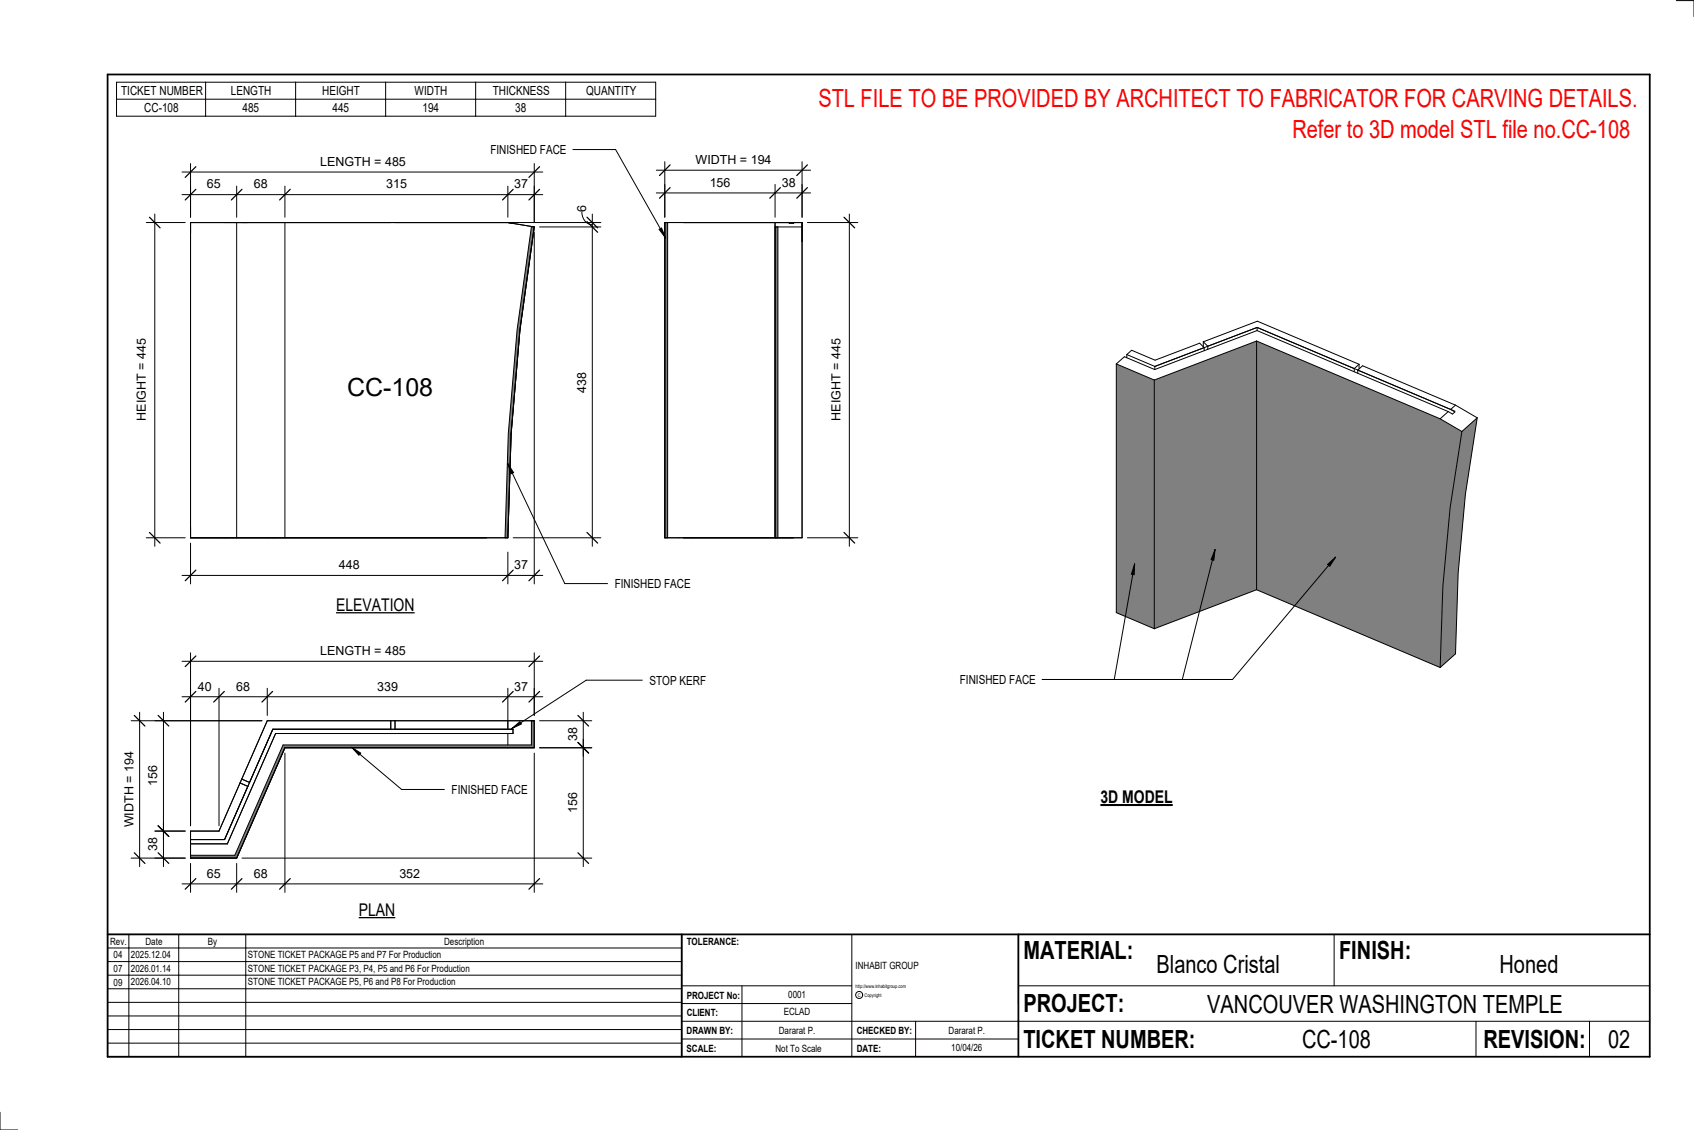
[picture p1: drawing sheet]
<svg xmlns="http://www.w3.org/2000/svg" width="914mm" height="610mm" viewBox="0 0 914 610" stroke-linecap="round" stroke-linejoin="round" font-family="sans-serif">
<g fill="#7c7c7c">
<path d="M359 120h1v170h-1z"/>
<path d="M418 122h2v168h-2z"/>
</g>
<path d="M359 120h74v170h-74zM360 120v170M418 120v170v-168h15v168M420 122v168M426 120v1h2v-1" fill="none" stroke="#000" stroke-width=".54"/>
<path d="M287 122h1l-7 56-5 56-2 56h-1l1-56 5-56z" fill="#7c7c7c"/>
<path d="M128 120v170M154 120v170M274 120l14 2M277 120h-174v170h171M288 122l-7 56-5 56-2 56M288 122h-1l-8 56-5 56-1 56" fill="none" stroke="#000" stroke-width=".54"/>
<path d="M153 402h134v-13h1v14h-134l-26 60h-25v-2h24z" fill="#7c7c7c"/>
<path d="M211 389v4M213 389v4M274 396v6M287 389v13h-134l-26 59h-24M288 389h-14v4M288 389h-144l-26 59h-15v15h25l26-60h134M288 389v14M274 403h14M130 422l4 2M130 420l5 2M103 453h18l26-60h130v3h-128l-26 59h-20" fill="none" stroke="#000" stroke-width=".54"/>
<g fill="#808080">
<path d="M623 205l55-21v134l-55 21z"/>
<path d="M603 196l20 9v134l-20-9z"/>
<path d="M678 184l99 42 12 7-6 41-4 42-2 44-99-42z"/>
<path d="M789 233l8-8-6 42-4 42-1 44-9 7 2-44 4-42z"/>
</g>
<g fill="none" stroke="#000" stroke-width=".54">
<path d="M458 115v180M436 120h27M679 178l-56 21-16-7-4 4M679 178l103 44M679 177l-56 21M679 177l106 45M679 177v1M603 196v134l20 9M603 196l20 9M608 191l15 7M608 191v2M623 198v1"/>
<path d="M650 184l29-11 55 24M650 184l2 3v1M650 184v3M650 188l-2-3-25 9-12-5-3 2M650 188l-27 10M650 188v1M678 184l-55 21M678 184l99 42M678 184v134M734 197l-3 2v2M734 197v2M623 205v134"/>
<path d="M733 201v-1l3-3 50 22M786 219l-3 2 2 1-1 1-2-1M786 219l11 6M777 226l12 7M782 222l-5 4M789 233l-6 41-4 42-2 44M797 225l-6 42-4 42-1 44-9 7M797 225l-8 8M436 290h27M678 318l-55 21M678 318l99 42"/>
</g>
<path d="M456 117l5 6M456 287l5 6" fill="none" stroke="#000" stroke-width=".67"/>
<path d="M448 183h7v44h-7z" fill="#fff"/>
<path d="M359 99v18M418 99v18M433 99v18M354 104h84" fill="none" stroke="#000" stroke-width=".54"/>
<path d="M362 101l-6 6M421 101l-5 6M436 101l-6 6" fill="none" stroke="#000" stroke-width=".67"/>
<g fill="#fff">
<path d="M383 95h11v7h-11z"/>
<path d="M422 95h7v7h-7z"/>
</g>
<path d="M354 92h84M359 87v30M433 87v30" fill="none" stroke="#000" stroke-width=".54"/>
<path d="M362 89l-6 6M436 89l-6 6" fill="none" stroke="#000" stroke-width=".67"/>
<g fill="#fff">
<path d="M375 82h41v8h-41z"/>
<path d="M187 201h47v15h-47z"/>
</g>
<path d="M98 105h195M103 100v17M128 100v17M154 100v17M274 100v17M288 100v20" fill="none" stroke="#000" stroke-width=".54"/>
<path d="M106 102l-6 6M131 102l-6 6M157 102l-6 6M277 102l-6 6M291 102l-5 6" fill="none" stroke="#000" stroke-width=".67"/>
<g fill="#fff">
<path d="M112 96h7v7h-7z"/>
<path d="M137 96h7v7h-7z"/>
<path d="M208 96h11v7h-11z"/>
<path d="M278 96h7v7h-7z"/>
</g>
<path d="M98 93h195M103 88v29M288 88v32" fill="none" stroke="#000" stroke-width=".54"/>
<path d="M106 90l-6 6M291 90l-5 6" fill="none" stroke="#000" stroke-width=".67"/>
<path d="M173 83h46v8h-46z" fill="#fff"/>
<path d="M314 114a6 6 0 0 0 6 7M320 115v180M277 120h47M291 122h33M277 290h47" fill="none" stroke="#000" stroke-width=".54"/>
<path d="M317 120l6 5M317 117l6 6M317 287l6 6" fill="none" stroke="#000" stroke-width=".67"/>
<g fill="#fff">
<path d="M310 111h8v3h-8z"/>
<path d="M310 201h8v11h-8z"/>
</g>
<path d="M84 115v180M79 120h21M79 290h21" fill="none" stroke="#000" stroke-width=".54"/>
<path d="M81 117l5 6M81 287l5 6" fill="none" stroke="#000" stroke-width=".67"/>
<path d="M73 183h7v44h-7z" fill="#fff"/>
<path d="M288 125v190M103 293v22M274 298v17M98 310h195" fill="none" stroke="#000" stroke-width=".54"/>
<path d="M106 308l-6 5M277 308l-6 5M291 308l-5 5" fill="none" stroke="#000" stroke-width=".67"/>
<g fill="#fff">
<path d="M183 301h11v8h-11z"/>
<path d="M278 301h7v8h-7z"/>
</g>
<path d="M98 376h195M103 371v74M118 371v74M144 371v15M274 371v22M288 371v15" fill="none" stroke="#000" stroke-width=".54"/>
<path d="M106 373l-6 6M121 373l-6 6M147 373l-6 6M277 373l-6 6M291 373l-5 6" fill="none" stroke="#000" stroke-width=".67"/>
<g fill="#fff">
<path d="M107 366h7v8h-7z"/>
<path d="M128 366h7v8h-7z"/>
<path d="M204 366h11v8h-11z"/>
<path d="M278 366h7v8h-7z"/>
</g>
<path d="M291 389h28M315 384v24M291 403h28" fill="none" stroke="#000" stroke-width=".54"/>
<path d="M312 386l6 6M312 401l6 5" fill="none" stroke="#000" stroke-width=".67"/>
<path d="M305 392h8v8h-8z" fill="#fff"/>
<path d="M154 406v75M288 406v75M98 477h195M103 466v15M128 466v15" fill="none" stroke="#000" stroke-width=".54"/>
<path d="M106 474l-6 6M131 474l-6 6M157 474l-6 6M291 474l-5 6" fill="none" stroke="#000" stroke-width=".67"/>
<g fill="#fff">
<path d="M216 467h11v8h-11z"/>
<path d="M137 467h7v8h-7z"/>
<path d="M112 467h7v8h-7z"/>
</g>
<path d="M84 448h16M88 444v24M84 463h16" fill="none" stroke="#000" stroke-width=".54"/>
<path d="M85 445l6 6M85 460l6 6" fill="none" stroke="#000" stroke-width=".67"/>
<path d="M79 452h7v7h-7z" fill="#fff"/>
<path d="M71 389h70M75 384v84M71 463h29" fill="none" stroke="#000" stroke-width=".54"/>
<path d="M72 386l6 6M72 460l6 6" fill="none" stroke="#000" stroke-width=".67"/>
<path d="M66 405h8v41h-8z" fill="#fff"/>
<path d="M84 389h57M88 384v69M84 448h16" fill="none" stroke="#000" stroke-width=".54"/>
<path d="M85 386l6 6M85 445l6 6" fill="none" stroke="#000" stroke-width=".67"/>
<path d="M79 413h7v11h-7z" fill="#fff"/>
<path d="M315 399v69M291 403h28M131 463h188" fill="none" stroke="#000" stroke-width=".54"/>
<path d="M312 401l6 5M312 460l6 6" fill="none" stroke="#000" stroke-width=".67"/>
<path d="M305 428h8v11h-8z" fill="#fff"/>
<path d="M98 357h195M103 352v93M288 352v34" fill="none" stroke="#000" stroke-width=".54"/>
<path d="M106 354l-6 6M291 354l-5 6" fill="none" stroke="#000" stroke-width=".67"/>
<path d="M173 347h46v8h-46z" fill="#fff"/>
<g fill="none" stroke="#000" stroke-width=".54">
<path d="M905 0h9v9M460 504v66M720 504v28M891 504h-341v37M368 532h92M401 532v38M550 532h341M368 551h523M368 541h92M494 551v19M797 551v19M858 551v19"/>
<path d="M368 561h182M0 600v10h10"/>
<circle cx="464" cy="537" r="1.9"/>
</g>
<path d="M58 40h833v530h-833zM58 504h833M368 504v66M550 504v66" fill="none" stroke="#000" stroke-width=".96"/>
<g fill="#fff">
<path d="M652 534h192v15h-192z"/>
<path d="M513 562h17v6h-17z"/>
<path d="M425 533h10v6h-10z"/>
<path d="M423 543h15v6h-15z"/>
<path d="M420 553h20v6h-20z"/>
<path d="M624 513h68v15h-68z"/>
<path d="M809 513h33v15h-33z"/>
<path d="M512 553h20v6h-20z"/>
<path d="M703 553h37v15h-37z"/>
<path d="M442 45h443v16h-443z"/>
<path d="M868 553h12v15h-12z"/>
<path d="M61 512h5v6h-5z"/>
<path d="M61 520h5v6h-5z"/>
<path d="M61 527h5v6h-5z"/>
</g>
<path d="M63 44h291v19h-291zM63 54h291M111 44v19M160 44v19M208 44v19M257 44v19M305 44v19" fill="none" stroke="#000" stroke-width=".54"/>
<path d="M181 321h43v11h-43z" fill="#fff"/>
<path d="M181 331h43" fill="none" stroke="#000" stroke-width=".69" stroke-linecap="butt"/>
<path d="M194 486h19v10h-19z" fill="#fff"/>
<path d="M194 495h19" fill="none" stroke="#000" stroke-width=".69" stroke-linecap="butt"/>
<path d="M58 504h310v66h-310zM58 519h310M58 511h310M70 504v66M96 504v66M133 504v66M58 533h310M58 526h310M58 555h310M58 548h310M58 541h310M58 563h310" fill="none" stroke="#000" stroke-width=".54"/>
<path d="M594 424h39v12h-39z" fill="#fff"/>
<path d="M594 434h39" fill="none" stroke="#000" stroke-width="1.1" stroke-linecap="butt"/>
<path d="M698 62h184v15h-184z" fill="#fff"/>
<path d="M276 393l5-4v2z" fill="#000"/>
<path d="M347 367h-31l-40 26M276 393l5-4v2z" fill="none" stroke="#000" stroke-width=".54"/>
<path d="M351 363h30v8h-30z" fill="#fff"/>
<path d="M274 250l3 5-1 1z" fill="#000"/>
<path d="M274 250l3 5-1 1zM274 250l31 65h23" fill="none" stroke="#000" stroke-width=".54"/>
<path d="M332 311h40v8h-40z" fill="#fff"/>
<path d="M356 124l1-1 2 5z" fill="#000"/>
<path d="M309 81h23l27 47M356 124l1-1 2 5z" fill="none" stroke="#000" stroke-width=".54"/>
<path d="M265 77h40v8h-40z" fill="#fff"/>
<path d="M190 403l5 3-1 1z" fill="#000"/>
<path d="M190 403l5 3-1 1zM190 403l27 23h23" fill="none" stroke="#000" stroke-width=".54"/>
<path d="M244 422h40v8h-40z" fill="#fff"/>
<path d="M656 297l-1 5h-1zM656 297l-18 70M612 304v6h-1zM612 304l-11 63M717 305l4-4-3 4zM721 301l-56 66h-102" fill="none" stroke="#000" stroke-width=".54"/>
<path d="M656 297l-1 5h-1zM612 304v6h-1zM717 305l4-4-3 4z" fill="#000"/>
<path d="M518 363h41v7h-41z" fill="#fff"/>
<g font-size="13.5" fill="#f00">
<text x="442" y="58">STL FILE TO BE PROVIDED BY ARCHITECT TO FABRICATOR FOR CARVING DETAILS.</text>
<text x="698" y="75">Refer to 3D model STL file no.CC-108</text>
</g>
<g font-size="13.5">
<text x="187" y="213">CC-108</text>
<text x="552" y="517">MATERIAL:</text>
<text x="723" y="517">FINISH:</text>
<text x="624" y="525">Blanco Cristal</text>
<text x="809" y="525">Honed</text>
<text x="552" y="546">PROJECT:</text>
<text x="652" y="546">VANCOUVER WASHINGTON TEMPLE</text>
<text x="552" y="565">TICKET NUMBER:</text>
<text x="703" y="565">CC-108</text>
<text x="801" y="565">REVISION:</text>
<text x="868" y="565">02</text>
</g>
<g font-size="9.4">
<text x="181" y="330">ELEVATION</text>
<text x="594" y="433">3D MODEL</text>
<text x="194" y="494">PLAN</text>
</g>
<g font-size="6.7">
<text x="65" y="51">TICKET NUMBER</text>
<text x="125" y="51">LENGTH</text>
<text x="174" y="51">HEIGHT</text>
<text x="224" y="51">WIDTH</text>
<text x="266" y="51">THICKNESS</text>
<text x="316" y="51">QUANTITY</text>
<text x="78" y="60">CC-108</text>
<text x="131" y="60">485</text>
<text x="179" y="60">445</text>
<text x="228" y="60">194</text>
<text x="278" y="60">38</text>
<text x="265" y="83">FINISHED FACE</text>
<text x="173" y="89">LENGTH = 485</text>
<text x="375" y="88">WIDTH = 194</text>
<text x="112" y="102">65</text>
<text x="137" y="102">68</text>
<text x="208" y="102">315</text>
<text x="278" y="102">37</text>
<text x="383" y="101">156</text>
<text x="422" y="101">38</text>
<text x="316" y="114" transform="rotate(-90 316 114)">6</text>
<text x="316" y="212" transform="rotate(-90 316 212)">438</text>
<text x="79" y="227" transform="rotate(-90 79 227)">HEIGHT = 445</text>
<text x="454" y="227" transform="rotate(-90 454 227)">HEIGHT = 445</text>
<text x="183" y="307">448</text>
<text x="278" y="307">37</text>
<text x="332" y="317">FINISHED FACE</text>
<text x="173" y="353">LENGTH = 485</text>
<text x="351" y="369">STOP KERF</text>
<text x="518" y="369">FINISHED FACE</text>
<text x="107" y="373">40</text>
<text x="128" y="373">68</text>
<text x="204" y="373">339</text>
<text x="278" y="373">37</text>
<text x="311" y="400" transform="rotate(-90 311 400)">38</text>
<text x="85" y="424" transform="rotate(-90 85 424)">156</text>
<text x="244" y="428">FINISHED FACE</text>
<text x="311" y="439" transform="rotate(-90 311 439)">156</text>
<text x="72" y="446" transform="rotate(-90 72 446)">WIDTH = 194</text>
<text x="85" y="459" transform="rotate(-90 85 459)">38</text>
<text x="112" y="473">65</text>
<text x="137" y="473">68</text>
<text x="216" y="473">352</text>
</g>
<g font-size="5.4">
<text x="59" y="510">Rev.</text>
<text x="79" y="510">Date</text>
<text x="112" y="510">By</text>
<text x="240" y="510">Description</text>
<text x="371" y="510">TOLERANCE:</text>
<text x="61" y="517">04</text>
<text x="71" y="517">2025.12.04</text>
<text x="134" y="517">STONE TICKET PACKAGE P5 and P7 For Production</text>
<text x="61" y="525">07</text>
<text x="71" y="524">2026.01.14</text>
<text x="134" y="524">STONE TICKET PACKAGE P3, P4, P5 and P6 For Production</text>
<text x="462" y="523">INHABIT GROUP</text>
<text x="61" y="532">09</text>
<text x="71" y="532">2026.04.10</text>
<text x="134" y="532">STONE TICKET PACKAGE P5, P6 and P8 For Production</text>
<text x="371" y="539">PROJECT No:</text>
<text x="425" y="538">0001</text>
<text x="371" y="548">CLIENT:</text>
<text x="423" y="548">ECLAD</text>
<text x="371" y="558">DRAWN BY:</text>
<text x="420" y="558">Dararat P.</text>
<text x="462" y="558">CHECKED BY:</text>
<text x="512" y="558">Dararat P.</text>
<text x="371" y="567">SCALE:</text>
<text x="419" y="567">Not To Scale</text>
<text x="462" y="567">DATE:</text>
<text x="513" y="567">10/04/26</text>
</g>
<g font-size="2.7">
<text x="462" y="533">http://www.inhabitgroup.com</text>
<text x="463" y="538">C</text>
<text x="467" y="538">Copyright</text>
</g>
</svg>
